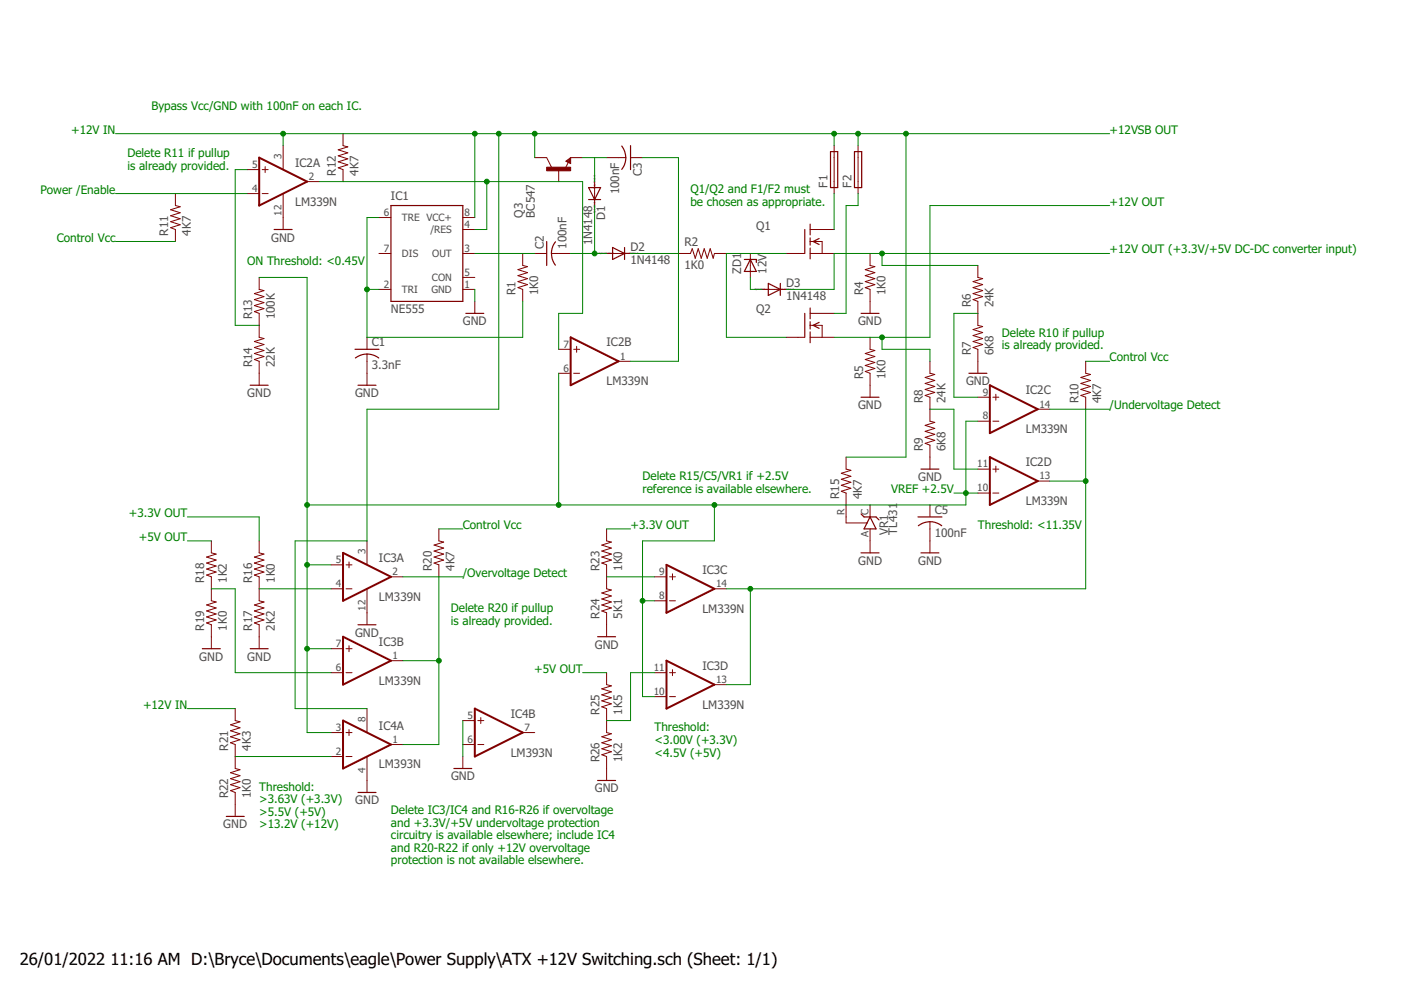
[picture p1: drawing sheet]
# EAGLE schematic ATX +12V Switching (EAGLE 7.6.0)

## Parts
C1  3.3nF  C-US025-024X044  [C025-024X044]
C2  100nF  C-US025-024X044  [C025-024X044]
C3  100nF  C-US025-024X044  [C025-024X044]
C5  100nF  C-US025-024X044  [C025-024X044]
D1  1N4148  1N4148DO35-7  [DO35-7]
D2  1N4148  1N4148DO35-7  [DO35-7]
D3  1N4148  1N4148DO35-7  [DO35-7]
F1  19559  [19559]
F2  19559  [19559]
IC1  NE555  [DIL-08]
IC2  LM339N  [DIL14]
IC3  LM339N  [DIL14]
IC4  LM393N  [DIL08]
Q1  BUZ10  [TO220]
Q2  BUZ10  [TO220]
Q3  BC547  [TO92]
R1  1K0  R-US_0204/2V  [0204V]
R2  1K0  R-US_0204/2V  [0204V]
R4  1K0  R-US_0204/2V  [0204V]
R5  1K0  R-US_0204/2V  [0204V]
R6  24K  R-US_0204/2V  [0204V]
R7  6K8  R-US_0204/2V  [0204V]
R8  24K  R-US_0204/2V  [0204V]
R9  6K8  R-US_0204/2V  [0204V]
R10  4K7  R-US_0204/2V  [0204V]
R11  4K7  R-US_0204/2V  [0204V]
R12  4K7  R-US_0204/2V  [0204V]
R13  100K  R-US_0204/2V  [0204V]
R14  22K  R-US_0204/2V  [0204V]
R15  4K7  R-US_0204/2V  [0204V]
R16  1K0  R-US_0204/2V  [0204V]
R17  2K2  R-US_0204/2V  [0204V]
R18  1K2  R-US_0204/2V  [0204V]
R19  1K0  R-US_0204/2V  [0204V]
R20  4K7  R-US_0204/2V  [0204V]
R21  4K3  R-US_0204/2V  [0204V]
R22  1K0  R-US_0204/2V  [0204V]
R23  1K0  R-US_0204/2V  [0204V]
R24  5K1  R-US_0204/2V  [0204V]
R25  1K5  R-US_0204/2V  [0204V]
R26  1K2  R-US_0204/2V  [0204V]
VR1  TL431  TL431CLP  [TO92-CLP]
ZD1  12V  ZENER-DIODEC1702-15  [C1702-15]

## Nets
GND: C1.2 C5.2 IC1.1(GND) IC2.12(P:GND) IC3.12(P:GND) IC4.4(P:V-) IC4.5(B:+IN) IC4.6(B:-IN) R4.1 R5.1 R7.1 R9.1 R14.1 R17.1 R19.1 R22.1 R24.1 R26.1 VR1.A
N$1: C1.1 IC1.2(TRI) IC1.6(TRE) R1.1
N$2: D3.A ZD1.A
N$3: IC1.4(/RES) IC2.2(A:OUT) IC2.7(B:+IN) Q3.2(B) R12.1
N$4: C2.1 IC1.3(OUT) R1.2
N$5: C2.2 D1.C D2.A
N$6: IC2.5(A:+IN) R13.1 R14.2
N$7: C3.1 D2.C IC2.1(B:OUT) R2.1
N$8: Q1.1(G) Q2.1(G) R2.2 ZD1.C
N$9: C3.2 D1.A Q3.1(E)
N$10: Q2.3(S) R5.2 R8.2
N$11: D3.C Q1.3(S) R4.2 R6.2
N$12: F1.1 Q1.2(D)
N$13: R11.1
N$14: IC2.4(A:-IN) R11.2
N$15: IC2.9(C:+IN) R6.1 R7.2
N$16: IC2.11(D:+IN) R8.1 R9.2
N$17: F2.1 Q2.2(D)
N$18: R10.2
N$19: F1.2 F2.2 IC1.8(VCC+) IC2.3(P:V+) IC3.3(P:V+) IC4.8(P:V+) Q3.3(C) R12.2 R15.2
N$20: IC3.4(A:-IN) R16.1 R17.2
N$21: IC3.6(B:-IN) R18.1 R19.2
N$22: IC3.1(B:OUT) IC3.2(A:OUT) IC4.1(A:OUT) R20.1
N$23: R20.2
N$24: R18.2
N$25: R16.2
N$26: R21.2
N$27: IC4.2(A:-IN) R21.1 R22.2
N$28: IC3.9(C:+IN) R23.1 R24.2
N$29: IC3.11(D:+IN) R25.1 R26.2
N$31: R23.2
N$32: R25.2
N$33: C5.1 IC2.6(B:-IN) IC2.8(C:-IN) IC2.10(D:-IN) IC3.5(A:+IN) IC3.7(B:+IN) IC3.8(C:-IN) IC3.10(D:-IN) IC4.3(A:+IN) R13.2 R15.1 VR1.C VR1.R
N$34: IC2.13(D:OUT) IC2.14(C:OUT) IC3.13(D:OUT) IC3.14(C:OUT) R10.1
Unconnected: IC1.5(CON) IC1.7(DIS) IC4.7(B:OUT)

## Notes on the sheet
- Bypass Vcc/GND with 100nF on each IC.
- +12V IN | +12VSB OUT
- Delete R11 if pullup
  is already provided.
- Power /Enable
- Q1/Q2 and F1/F2 must
  be chosen as appropriate.
- +12V OUT
- Control Vcc
- +12V OUT (+3.3V/+5V DC-DC converter input)
- ON Threshold: <0.45V
- Delete R10 if pullup
  is already provided.
- Control Vcc
- /Undervoltage Detect
- Delete R15/C5/VR1 if +2.5V
  reference is available elsewhere.
- VREF +2.5V
- +3.3V OUT
- Control Vcc | +3.3V OUT | Threshold: <11.35V
- +5V OUT
- /Overvoltage Detect
- Delete R20 if pullup
  is already provided.
- +5V OUT
- +12V IN
- Threshold:
  <3.00V (+3.3V)
  <4.5V (+5V)
- Threshold:
  >3.63V (+3.3V)
  >5.5V (+5V)
  >13.2V (+12V)
- Delete IC3/IC4 and R16-R26 if overvoltage
  and +3.3V/+5V undervoltage protection
  circuitry is available elsewhere; include IC4
  and R20-R22 if only +12V overvoltage
  protection is not available elsewhere.
